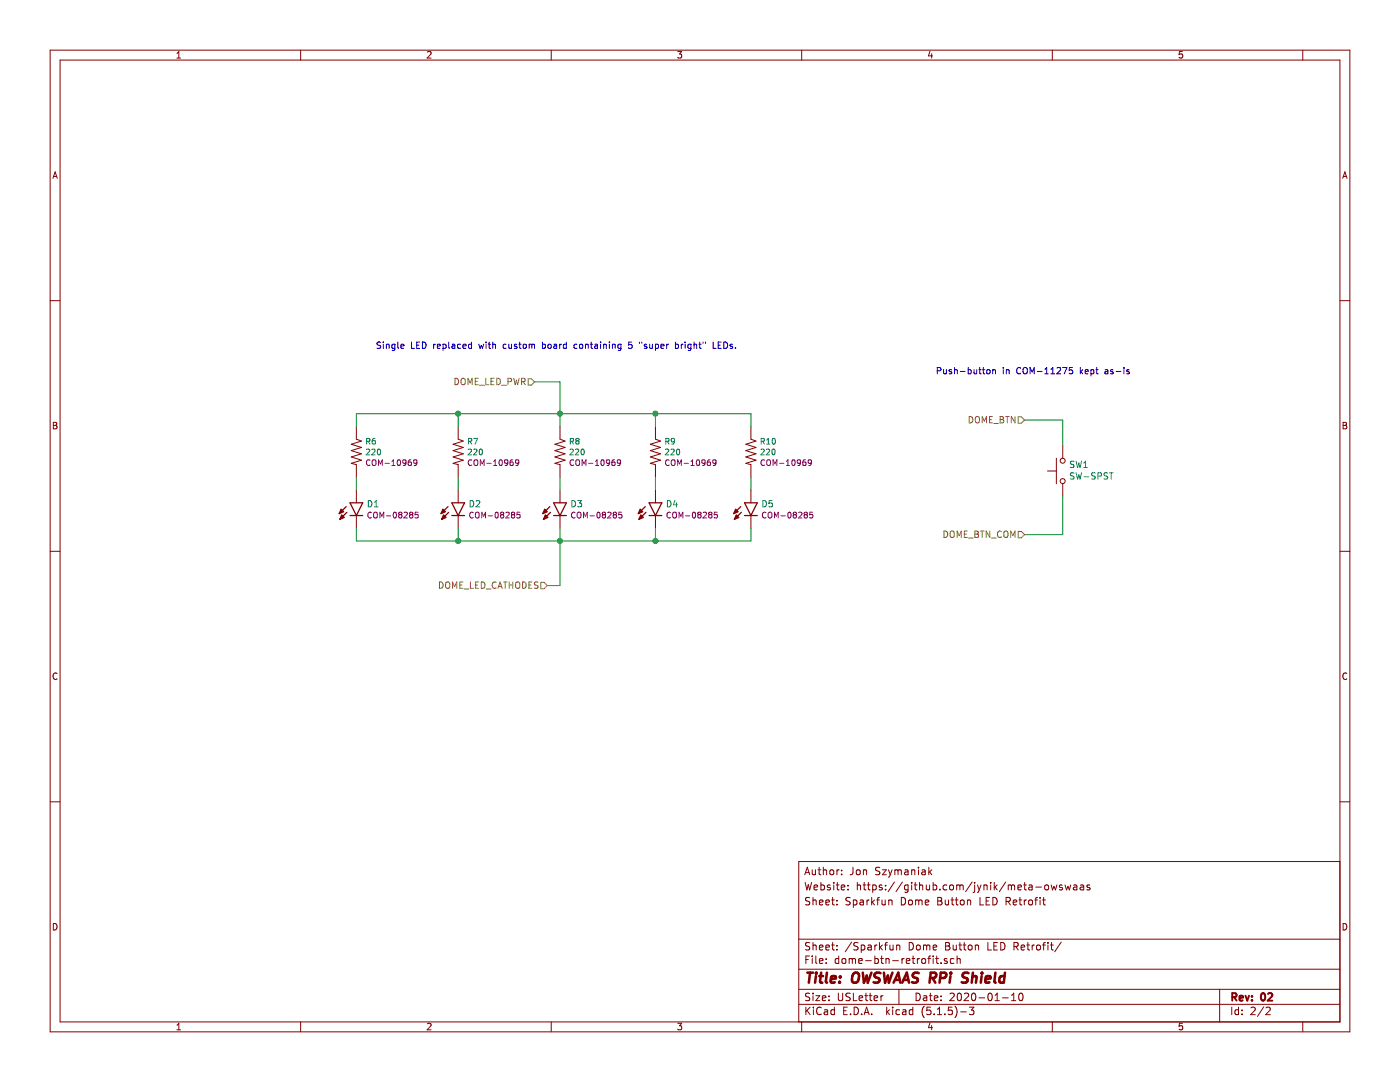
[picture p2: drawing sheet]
EESchema Schematic File Version 4
EELAYER 30 0
EELAYER END
$Descr USLetter 11000 8500
encoding utf-8
Sheet 2 2
Title "OWSWAAS RPi Shield"
Date "2020-01-10"
Rev "02"
Comp ""
Comment1 ""
Comment2 "Sheet: Sparkfun Dome Button LED Retrofit"
Comment3 "Website: https://github.com/jynik/meta-owswaas"
Comment4 "Author: Jon Szymaniak"
$EndDescr
$Comp
L SparkFun-LED:SPARKFUN-LED_LED-GREEN-550 D?
U 1 1
P 2800 3950
AR Path="/5E205E23" Ref="D?"  Part="1" 
AR Path="/5E1F81C3/5E205E23" Ref="D1"  Part="1" 
AR Path="/5E23A129/5E205E23" Ref="D?"  Part="1" 
F 0 "D1" H 2879 3942 50  0000 L CNN
F 1 "SPARKFUN-LED_LED-GREEN-550" H 2880 3900 50  0001 L CNN
F 2 "LED:LED_550_T1-.75_RT_ANG_PCB" V 2530 3670 50  0001 C CNN
F 3 "" V 2630 3770 50  0001 C CNN
F 4 "COM-08285" H 2879 3854 45  0000 L CNN "Field4"
	1    2800 3950
	1    0    0    -1  
$EndComp
$Comp
L SparkFun-LED:SPARKFUN-LED_LED-GREEN-550 D?
U 1 1
P 3600 3950
AR Path="/5E205E2A" Ref="D?"  Part="1" 
AR Path="/5E1F81C3/5E205E2A" Ref="D2"  Part="1" 
AR Path="/5E23A129/5E205E2A" Ref="D?"  Part="1" 
F 0 "D2" H 3679 3942 50  0000 L CNN
F 1 "SPARKFUN-LED_LED-GREEN-550" H 3680 3900 50  0001 L CNN
F 2 "LED:LED_550_T1-.75_RT_ANG_PCB" V 3330 3670 50  0001 C CNN
F 3 "" V 3430 3770 50  0001 C CNN
F 4 "COM-08285" H 3679 3854 45  0000 L CNN "Field4"
	1    3600 3950
	1    0    0    -1  
$EndComp
$Comp
L SparkFun-LED:SPARKFUN-LED_LED-GREEN-550 D?
U 1 1
P 4400 3950
AR Path="/5E205E31" Ref="D?"  Part="1" 
AR Path="/5E1F81C3/5E205E31" Ref="D3"  Part="1" 
AR Path="/5E23A129/5E205E31" Ref="D?"  Part="1" 
F 0 "D3" H 4479 3942 50  0000 L CNN
F 1 "SPARKFUN-LED_LED-GREEN-550" H 4480 3900 50  0001 L CNN
F 2 "LED:LED_550_T1-.75_RT_ANG_PCB" V 4130 3670 50  0001 C CNN
F 3 "" V 4230 3770 50  0001 C CNN
F 4 "COM-08285" H 4479 3854 45  0000 L CNN "Field4"
	1    4400 3950
	1    0    0    -1  
$EndComp
$Comp
L SparkFun-LED:SPARKFUN-LED_LED-GREEN-550 D?
U 1 1
P 5150 3950
AR Path="/5E205E38" Ref="D?"  Part="1" 
AR Path="/5E1F81C3/5E205E38" Ref="D4"  Part="1" 
AR Path="/5E23A129/5E205E38" Ref="D?"  Part="1" 
F 0 "D4" H 5229 3942 50  0000 L CNN
F 1 "SPARKFUN-LED_LED-GREEN-550" H 5230 3900 50  0001 L CNN
F 2 "LED:LED_550_T1-.75_RT_ANG_PCB" V 4880 3670 50  0001 C CNN
F 3 "" V 4980 3770 50  0001 C CNN
F 4 "COM-08285" H 5229 3854 45  0000 L CNN "Field4"
	1    5150 3950
	1    0    0    -1  
$EndComp
$Comp
L SparkFun-LED:SPARKFUN-LED_LED-GREEN-550 D?
U 1 1
P 5900 3950
AR Path="/5E205E3F" Ref="D?"  Part="1" 
AR Path="/5E1F81C3/5E205E3F" Ref="D5"  Part="1" 
AR Path="/5E23A129/5E205E3F" Ref="D?"  Part="1" 
F 0 "D5" H 5979 3942 50  0000 L CNN
F 1 "SPARKFUN-LED_LED-GREEN-550" H 5980 3900 50  0001 L CNN
F 2 "LED:LED_550_T1-.75_RT_ANG_PCB" V 5630 3670 50  0001 C CNN
F 3 "" V 5730 3770 50  0001 C CNN
F 4 "COM-08285" H 5979 3854 45  0000 L CNN "Field4"
	1    5900 3950
	1    0    0    -1  
$EndComp
$Comp
L SparkFun-Resistors:220OHM-0603-1_10W-1% R?
U 1 1
P 2800 3550
AR Path="/5E205E46" Ref="R?"  Part="1" 
AR Path="/5E1F81C3/5E205E46" Ref="R6"  Part="1" 
AR Path="/5E23A129/5E205E46" Ref="R?"  Part="1" 
F 0 "R6" V 2716 3618 45  0000 L CNN
F 1 "220" V 2800 3618 45  0000 L CNN
F 2 "" H 2800 3700 20  0001 C CNN
F 3 "" H 2800 3550 60  0001 C CNN
F 4 "COM-10969" V 2884 3618 45  0000 L CNN "Field4"
	1    2800 3550
	0    1    1    0   
$EndComp
$Comp
L SparkFun-Resistors:220OHM-0603-1_10W-1% R?
U 1 1
P 3600 3550
AR Path="/5E205E4D" Ref="R?"  Part="1" 
AR Path="/5E1F81C3/5E205E4D" Ref="R7"  Part="1" 
AR Path="/5E23A129/5E205E4D" Ref="R?"  Part="1" 
F 0 "R7" V 3516 3618 45  0000 L CNN
F 1 "220" V 3600 3618 45  0000 L CNN
F 2 "" H 3600 3700 20  0001 C CNN
F 3 "" H 3600 3550 60  0001 C CNN
F 4 "COM-10969" V 3684 3618 45  0000 L CNN "Field4"
	1    3600 3550
	0    1    1    0   
$EndComp
$Comp
L SparkFun-Resistors:220OHM-0603-1_10W-1% R?
U 1 1
P 4400 3550
AR Path="/5E205E54" Ref="R?"  Part="1" 
AR Path="/5E1F81C3/5E205E54" Ref="R8"  Part="1" 
AR Path="/5E23A129/5E205E54" Ref="R?"  Part="1" 
F 0 "R8" V 4316 3618 45  0000 L CNN
F 1 "220" V 4400 3618 45  0000 L CNN
F 2 "" H 4400 3700 20  0001 C CNN
F 3 "" H 4400 3550 45  0001 C CNN
F 4 "COM-10969" V 4484 3618 45  0000 L CNN "Field4"
	1    4400 3550
	0    1    1    0   
$EndComp
$Comp
L SparkFun-Resistors:220OHM-0603-1_10W-1% R?
U 1 1
P 5150 3550
AR Path="/5E205E5B" Ref="R?"  Part="1" 
AR Path="/5E1F81C3/5E205E5B" Ref="R9"  Part="1" 
AR Path="/5E23A129/5E205E5B" Ref="R?"  Part="1" 
F 0 "R9" V 5066 3618 45  0000 L CNN
F 1 "220" V 5150 3618 45  0000 L CNN
F 2 "" H 5150 3700 20  0001 C CNN
F 3 "" H 5150 3550 60  0001 C CNN
F 4 "COM-10969" V 5234 3618 45  0000 L CNN "Field4"
	1    5150 3550
	0    1    1    0   
$EndComp
$Comp
L SparkFun-Resistors:220OHM-0603-1_10W-1% R?
U 1 1
P 5900 3550
AR Path="/5E205E62" Ref="R?"  Part="1" 
AR Path="/5E1F81C3/5E205E62" Ref="R10"  Part="1" 
AR Path="/5E23A129/5E205E62" Ref="R?"  Part="1" 
F 0 "R10" V 5816 3618 45  0000 L CNN
F 1 "220" V 5900 3618 45  0000 L CNN
F 2 "" H 5900 3700 20  0001 C CNN
F 3 "" H 5900 3550 60  0001 C CNN
F 4 "COM-10969" V 5984 3618 45  0000 L CNN "Field4"
	1    5900 3550
	0    1    1    0   
$EndComp
Wire Wire Line
	2800 3750 2800 3850
Wire Wire Line
	3600 3750 3600 3850
Wire Wire Line
	4400 3750 4400 3850
Wire Wire Line
	5150 3750 5150 3850
Wire Wire Line
	5900 3750 5900 3850
Wire Wire Line
	4400 3350 4400 3250
Wire Wire Line
	4400 3250 3600 3250
Wire Wire Line
	3600 3250 3600 3350
Connection ~ 4400 3250
Wire Wire Line
	4400 3250 5150 3250
Wire Wire Line
	5150 3250 5150 3350
Wire Wire Line
	3600 3250 2800 3250
Wire Wire Line
	2800 3250 2800 3350
Connection ~ 3600 3250
Wire Wire Line
	5150 3250 5900 3250
Wire Wire Line
	5900 3250 5900 3350
Connection ~ 5150 3250
Wire Wire Line
	4400 4150 4400 4250
Wire Wire Line
	3600 4150 3600 4250
Wire Wire Line
	3600 4250 4400 4250
Connection ~ 4400 4250
Wire Wire Line
	2800 4150 2800 4250
Wire Wire Line
	2800 4250 3600 4250
Connection ~ 3600 4250
Wire Wire Line
	4400 4250 5150 4250
Wire Wire Line
	5150 4250 5150 4150
Wire Wire Line
	5150 4250 5900 4250
Wire Wire Line
	5900 4250 5900 4150
Connection ~ 5150 4250
$Comp
L Switch:SW_Push SW1
U 1 1
P 8350 3700
AR Path="/5E1F81C3/5E206C4F" Ref="SW1"  Part="1" 
AR Path="/5E23A129/5E206C4F" Ref="SW?"  Part="1" 
F 0 "SW1" V 8396 3652 50  0000 R CNN
F 1 "SW-SPST" V 8305 3652 50  0000 R CNN
F 2 "" H 8350 3900 50  0001 C CNN
F 3 "" H 8350 3900 50  0001 C CNN
F 4 "" V 8259 3652 45  0000 R CNN "Field4"
	1    8350 3700
	0    -1   -1   0   
$EndComp
Wire Wire Line
	4300 4600 4400 4600
Wire Wire Line
	4400 4600 4400 4250
Wire Wire Line
	8350 4200 8350 3900
Wire Wire Line
	8050 3300 8350 3300
Wire Wire Line
	8350 3300 8350 3500
Wire Wire Line
	4200 3000 4400 3000
Wire Wire Line
	4400 3000 4400 3250
Text HLabel 4200 3000 0    50   Input ~ 0
DOME_LED_PWR
Text HLabel 4300 4600 0    50   Input ~ 0
DOME_LED_CATHODES
Text HLabel 8050 3300 0    50   Input ~ 0
DOME_BTN
Text HLabel 8050 4200 0    50   Input ~ 0
DOME_BTN_COM
Wire Wire Line
	8050 4200 8350 4200
Text Notes 2950 2750 0    50   ~ 0
Single LED replaced with custom board containing 5 "super bright" LEDs.
Text Notes 7350 2950 0    50   ~ 0
Push-button in COM-11275 kept as-is
$EndSCHEMATC
